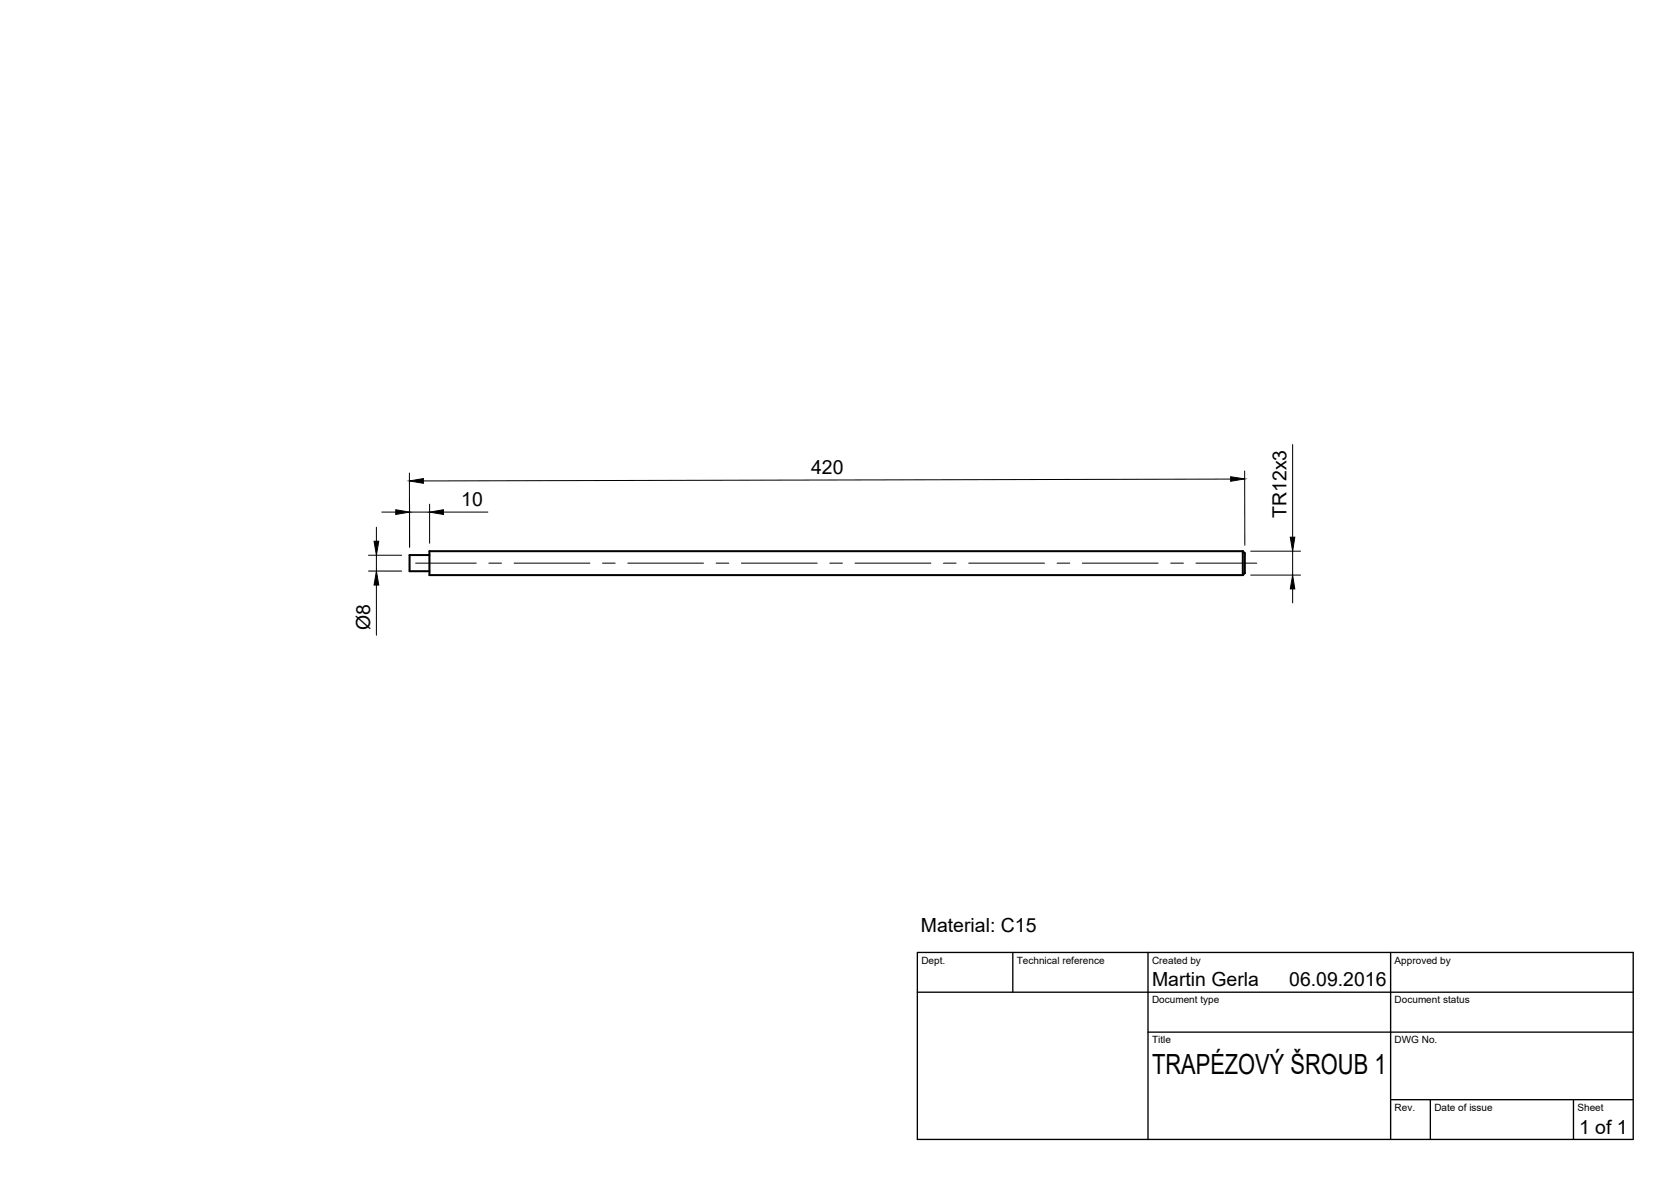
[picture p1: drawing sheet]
<svg xmlns="http://www.w3.org/2000/svg" width="420mm" height="297mm" viewBox="0 0 420 297" stroke-linecap="round" stroke-linejoin="round" font-family="sans-serif">
<!-- layer: Visible -->
<path d="M108 139.5h-5v4.1h5M312.5 138.5l.5 .5v5l-.5 .5M312.5 138.5v6M312.5 138.5h-204.5v6h204.5" fill="none" stroke="#000" stroke-width=".51"/>
<!-- layer: TitleBlock -->
<path d="M230.7 239.4h180v46.9h-180zM254.7 239.4v9.9M288.7 239.4v46.9M349.7 239.4v46.9M230.7 249.3h180M288.7 259.4h122M349.7 276.4h61M359.6 276.4v9.9M395.6 276.4v9.9" fill="none" stroke="#000" stroke-width=".34"/>
<!-- layer: Center Lines -->
<g fill="none" stroke="#000" stroke-width=".25">
<path d="M104.5 141.5h15.2M122.9 141.5h3.2M129.3 141.5h19M151.5 141.5h3.2M157.8 141.5h19.1M180.1 141.5h3.1M186.4 141.5h19.1M208.6 141.5h3.2M215 141.5h19M237.2 141.5h3.2M243.6 141.5h19M265.8 141.5h3.2"/>
<path d="M272.1 141.5h19.1M294.4 141.5h3.1M300.7 141.5h15.3"/>
</g>
<!-- layer: Dimensions -->
<g fill="none" stroke="#000" stroke-width=".25">
<path d="M102.9 118.9l.1 18.6v-10.8M313 118.4v18.6M325 111.7v23.3M92.7 139.5h8.3M94.6 132.5v3.5M94.6 139.5v4M96 128.7h3.5M103 128.7h5M108 126.7v9.8M111.5 128.7h11.2M309.4 120.4l-202.9 .5M314.5 138.5h12.5"/>
<path d="M325 138.5v6M92.7 143.5h8.3M94.6 147v12.6M314.5 144.5h12.5M325 148v3.5"/>
</g>
<path d="M309.4 119.8l3.6 .6-3.6 .5zM94.1 136h1.1l-.6 3.5zM99.5 128.1l3.5 .6-3.5 .6zM102.9 120.9l3.6-.6v1.2zM108 128.7l3.5-.6v1.2zM324.4 135h1.2l-.6 3.5zM94.6 143.5l.6 3.5h-1.1zM325 144.5l.6 3.5h-1.2z" fill="#000" stroke="#000" stroke-width=".25"/>
<text font-size="7" x="289.7" y="269.9">TRAPÉZOVÝ ŠROUB 1</text>
<g font-size="4.9">
<text x="203.9" y="119.1">420</text>
<text x="116" y="127.1">10</text>
<text x="323.5" y="130.1" transform="rotate(-90 323.5 130.1)">TR12x3</text>
<text x="93" y="158.3" transform="rotate(-90 93 158.3)">Ø8</text>
<text x="231.5" y="234.1">Material: C15</text>
<text x="289.7" y="247.9">Martin Gerla</text>
<text x="324.2" y="247.9">06.09.2016</text>
<text x="397" y="285">1 of 1</text>
</g>
<g font-size="2.5">
<text x="231.7" y="242.1">Dept.</text>
<text x="255.7" y="242.1">Technical reference</text>
<text x="289.7" y="242.1">Created by</text>
<text x="350.7" y="242.1">Approved by</text>
<text x="289.7" y="252.1">Document type</text>
<text x="350.7" y="252.1">Document status</text>
<text x="289.7" y="262.2">Title</text>
<text x="350.7" y="262.2">DWG No.</text>
<text x="350.7" y="279.1">Rev.</text>
<text x="360.7" y="279.1">Date of issue</text>
<text x="396.6" y="279.1">Sheet</text>
</g>
</svg>
